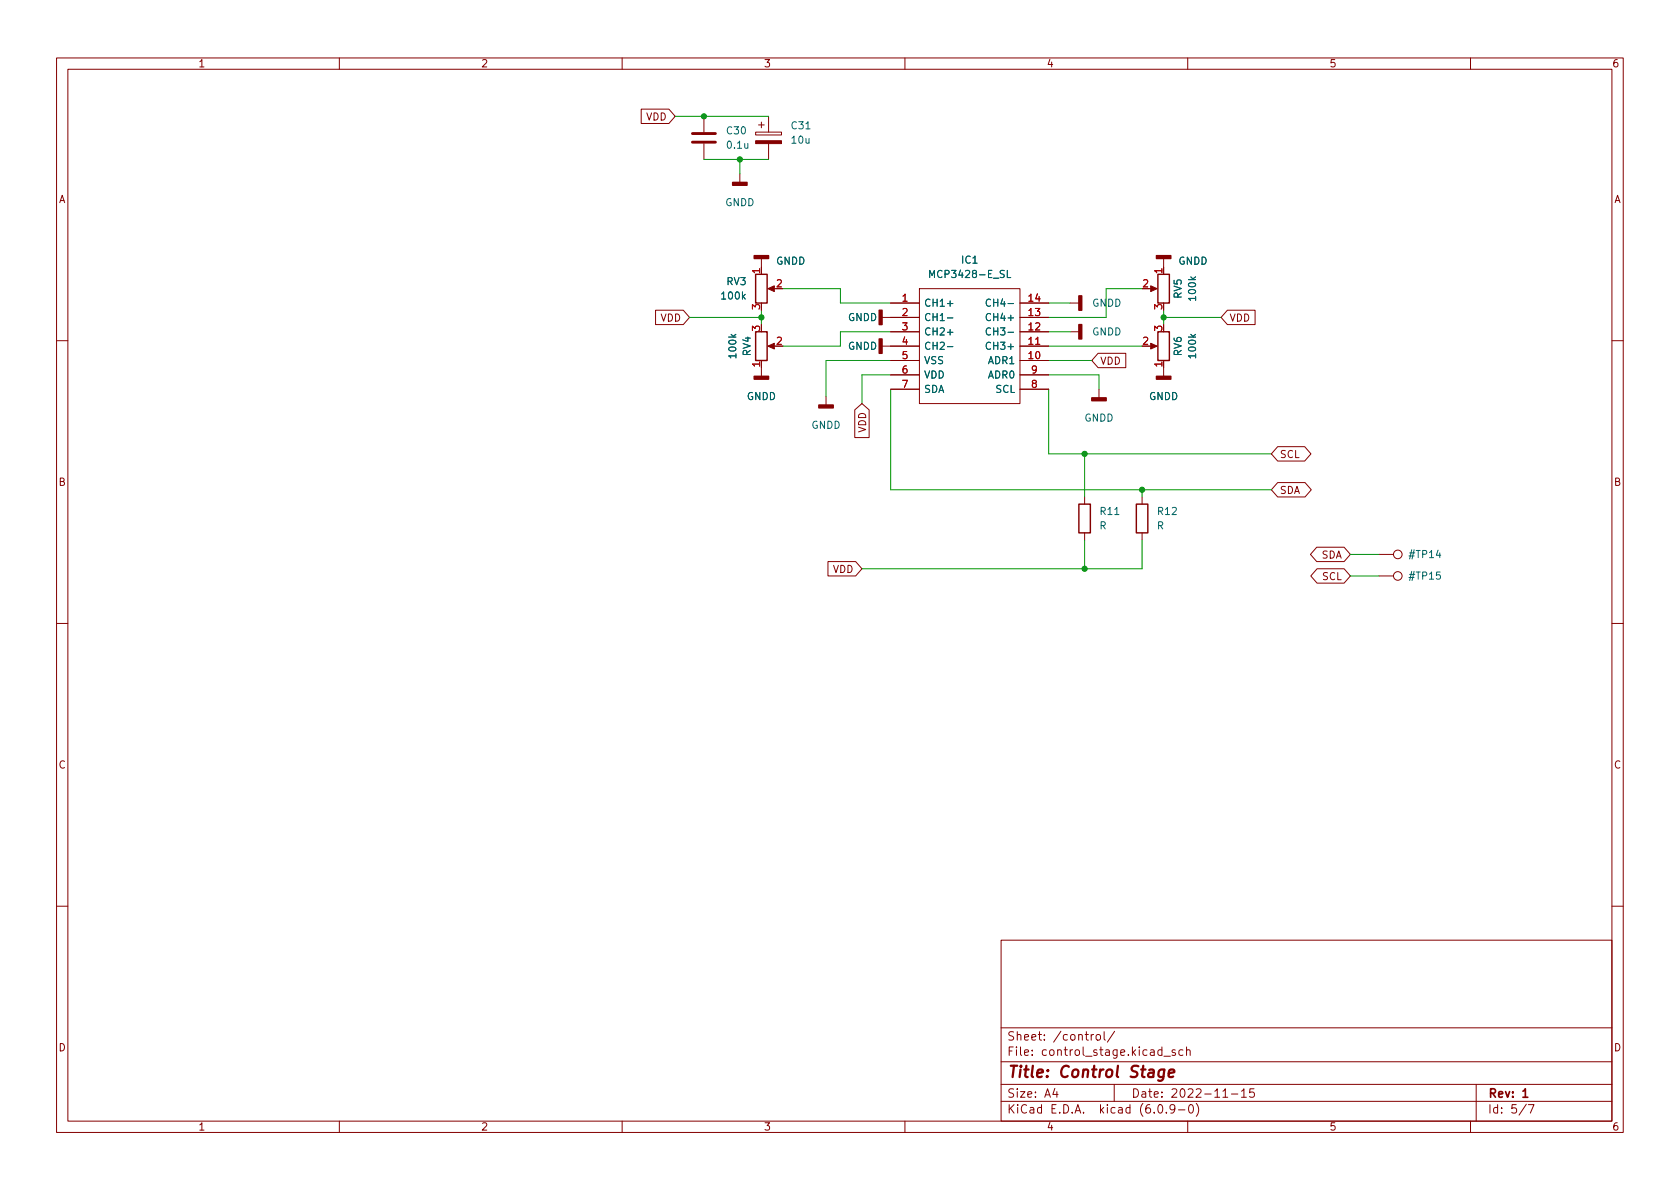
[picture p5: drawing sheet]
<svg xmlns="http://www.w3.org/2000/svg" width="297mm" height="210mm" viewBox="0 0 297 210" stroke-linecap="round" stroke-linejoin="round" font-family="sans-serif">
<g fill="none" stroke="#840000" stroke-width=".18">
<path d="M10 10.2h277v190.1h-277zM12 12.2h273v186.1h-273zM60 10.2v2M110 10.2v2M113.4 19.3h4.9l1.1 1.3-1.1 1.2h-4.9zM160 10.2v2M210 10.2v2M260 10.2v2M124.5 20.6v2.8M124.5 25.4v2.8M130.8 30.7v1.6M133.6 23.4h4.6v.5h-4.6z"/>
<path d="M134.1 22.1h1M134.6 21.6v1M135.9 20.6v2.8M135.9 25.4v2.8M115.9 54.9h4.9l1.1 1.2-1.1 1.3h-4.9zM134.6 45.7v1.5M136.1 51h1.1M156 56.1h6.6M157.5 58.7h5.1M157.5 53.6h5.1M162.6 51h17.7v20.4h-17.7zM180.3 58.7h5.1"/>
<path d="M180.3 53.6h5.1M180.3 56.1h5.1M189.2 58.7h1.6M189.2 53.6h1.6M203.2 51h1M205.7 45.7v1.5M217 54.9h4.9v2.5h-4.9l-1.1-1.3zM10 60.2h2M134.6 65v1.5M136.1 61.2h1.1M146 70.1v1.5M151.1 72.5l1.3-1.1 1.3 1.1v4.9h-2.6z"/>
<path d="M156 61.2h6.6M157.5 63.7h5.1M157.5 66.3h5.1M157.5 68.8h5.1M180.3 61.2h5.1M180.3 63.7h5.1M180.3 66.3h5.1M180.3 68.8h5.1M194.2 62.5h4.9v2.5h-4.9l-1.2-1.3zM194.3 68.8v1.6M203.2 61.2h1M205.7 65v1.5"/>
<path d="M225.9 79h4.8l1.1 1.3-1.1 1.2h-4.8l-1.1-1.2zM285 60.2h2M146.4 99.3h4.9l1.1 1.3-1.1 1.2h-4.9zM191.8 87.9v1.2M191.8 94.2v1.3M201.9 87.9v1.2M201.9 94.2v1.3M225.9 85.3h4.8l1.2 1.3-1.2 1.3h-4.8l-1.1-1.3zM232.8 96.8h4.8l1.2 1.2-1.2 1.3h-4.8l-1.1-1.3zM243.8 98h2.6M10 110.2h2M232.9 100.6h4.7l1.2 1.2-1.2 1.3h-4.7l-1.1-1.3z"/>
<path d="M243.8 101.8h2.6M285 110.2h2M10 160.2h2M177 166.3h108v32h-108zM285 160.2h2M60 198.3v2M110 198.3v2M160 198.3v2M177 194.8h108M177 191.8h108M177 187.8h108M177 181.8h108"/>
<path d="M186.5 192.5l-.4 1h1M186.9 193v1M192.9 182.9v1M193.4 182.9l-.3 .1-.2 .2M193.9 183.1l.2-.2 .4 .2 .1 .5-.2 .3h-.3l-.2-.1zM195.2 182.4v1.3l.2 .2M197 191.8v3M197.1 182.4l-1.3 1.9M204.9 195.4l.2-.1a.81 .81 0 0 1 .6 .7 .81 .81 0 0 1-.3 .8h-.2a.81 .81 0 0 1-.6-.6 .81 .81 0 0 1 .3-.8zM205.8 186.8h1.1M206.2 196.7v.1M207.7 196l-.3 .3h-.3l-.2-.3 .1-.6 .4-.1 .2 .2a.99 .99 0 0 1-.3 1.3h-.3"/>
<path d="M207.8 185.7l-.4-.1-.2 .2 .1 .3 .5 .1v.4h-.6M208.4 196.3h1.1M209.1 185.7l-.4-.1-.3 .3v.4l.2 .3h.5M209.8 185.8l.2-.2 .4 .1v.9M209.8 185.1v1.5M210 198.3v2M210.4 195.4l.1-.1a.81 .81 0 0 1 .6 .7 .81 .81 0 0 1-.3 .8h-.2a.81 .81 0 0 1-.5-.6 .81 .81 0 0 1 .3-.8zM211.5 195.1a1.72 1.72 0 0 1 0 2.3M216.2 194h.9M217.7 193.5h1.2M219.5 193l.4-.5v1.5M219.5 194h.9"/>
<path d="M221.7 192.5h-.7l-.1 .7 .2-.1 .5 .1 .2 .2-.1 .5-.2 .1-.6-.1M260 198.3v2M261 191.8v6.5M269.9 195.3l-1.3 1.9M270.2 195.3h1l-.6 1.5"/>
<circle cx="247.1" cy="98" r=".76"/>
<circle cx="247.1" cy="101.8" r=".76"/>
</g>
<path d="M269.3 193l.4-.5v1.5M269.3 194h.8" fill="none" stroke="#840000" stroke-width=".3"/>
<path d="M205.9 189.2a.66 .66 0 0 0-1 .3l-.1 .6 .2 .3 .1 .1 .6-.1M205.9 189.1l-.2 1.6a.6 .6 0 0 1-.9 .3M206.6 189.8l1-.2v-.4l-.2-.1-.6 .1-.2 1 .2 .3 .6-.1" fill="none" stroke="#840000" stroke-width=".4"/>
<g fill="#840000" stroke="#840000" stroke-width=".18">
<path d="M135.8 61.2l1.1-.5v1z"/>
<path d="M135.8 51l1.1-.5v1.1z"/>
<path d="M203.5 50.5l1.1 .5-1.1 .6z"/>
<path d="M203.5 60.7l1.1 .5-1.1 .5z"/>
<path d="M133.6 24.9h4.6v.5h-4.6z"/>
</g>
<path d="M133.6 58.7h2v5h-2zM133.6 48.5h2v5.1h-2zM204.7 48.5h2.1v5.1h-2.1zM204.7 58.7h2.1v5h-2.1zM190.8 89.1h2v5.1h-2zM200.9 89.1h2v5.1h-2z" fill="none" stroke="#840000" stroke-width=".25"/>
<path d="M122.4 25.1h4.1M122.4 23.6h4.1" fill="none" stroke="#840000" stroke-width=".51"/>
<g fill="#840000" stroke="#840000" stroke-width=".25">
<path d="M190.8 57.4h.5v2.5h-.5z"/>
<path d="M190.8 52.3h.5v2.6h-.5z"/>
<path d="M133.3 45.2h2.6v.5h-2.6z"/>
<path d="M193 70.4h2.6v.5h-2.6z"/>
<path d="M204.5 66.5h2.5v.6h-2.5z"/>
<path d="M204.5 45.2h2.5v.5h-2.5z"/>
<path d="M144.8 71.6h2.5v.5h-2.5z"/>
<path d="M133.3 66.5h2.6v.6h-2.6z"/>
<path d="M129.5 32.3h2.6v.5h-2.6z"/>
<path d="M155.4 54.9h.6v2.5h-.6z"/>
<path d="M155.4 59.9h.6v2.6h-.6z"/>
</g>
<path d="M164.4 49.1v-1.3l.4 .9 .4-.9v1.3M167.5 53.7h1M167.5 56.2h1M167.5 58.8h1M175.1 58.1a.6 .6 0 0 0-.8 .4 .6 .6 0 0 0 .6 .7l.2-.1M175.1 55.6a.6 .6 0 0 0-.8 .4 .6 .6 0 0 0 .6 .7l.2-.1M175.1 53a.6 .6 0 0 0-.8 .4 .6 .6 0 0 0 .6 .8l.2-.2M178.1 47.8v1.3h.6M167.5 61.3h1M175.1 60.6a.6 .6 0 0 0-.8 .5 .6 .6 0 0 0 .6 .7l.2-.1" fill="none" stroke="#006464" stroke-width=".18"/>
<g fill="none" stroke="#009600" stroke-width=".18">
<path d="M119.4 20.6h16.5M124.5 28.2h11.4M130.8 28.2v2.5M121.9 56.1h12.7M134.6 54.9v2.5M138.4 51h10.2v2.6h8.9M157.5 58.7h-8.9v2.5h-10.2M185.4 53.6h3.8M185.4 58.7h3.8M201.9 51h-6.3v5.1h-10.2M205.7 56.1h10.2M205.7 54.9v2.5"/>
<path d="M157.5 68.8v17.8h67.3M157.5 63.7h-11.5v6.4M157.5 66.3h-5.1v5.1M185.4 68.8v11.5h39.4M185.4 63.7h7.6M185.4 66.3h8.9v2.5M185.4 61.2h16.5M191.8 80.3v7.6M191.8 95.5v5.1M201.9 95.5v5.1h-49.5M201.9 86.6v1.3M238.8 98h5"/>
<path d="M238.8 101.8h5"/>
</g>
<g fill="#009600" stroke="#009600" stroke-width=".18">
<circle cx="124.5" cy="20.6" r=".46"/>
<circle cx="191.8" cy="80.3" r=".46"/>
<circle cx="130.8" cy="28.2" r=".46"/>
<circle cx="134.6" cy="56.1" r=".46"/>
<circle cx="191.8" cy="100.6" r=".46"/>
<circle cx="201.9" cy="86.6" r=".46"/>
<circle cx="205.7" cy="56.1" r=".46"/>
</g>
<text font-size="2.8" fill="#840000" x="178" y="190.6">Title: Control Stage</text>
<g font-size="2.1" fill="#840000">
<text x="178" y="184">Sheet: /control/</text>
<text x="178" y="186.7">File: control_stage.kicad_sch</text>
<text x="178" y="196.9">KiCad E.D.A. kicad (6.0.9-0)</text>
<text x="178" y="194.1">Size: A4</text>
<text x="200" y="194.1">Date: 2022-11-15</text>
<text x="263" y="194.1">Rev: 1</text>
<text x="263" y="196.9">Id: 5/7</text>
</g>
<g font-size="1.8" fill="#840000">
<text x="35" y="11.9">1</text>
<text x="85" y="11.9">2</text>
<text x="135" y="11.9">3</text>
<text x="185" y="11.9">4</text>
<text x="235" y="11.9">5</text>
<text x="285" y="11.9">6</text>
<text x="114.2" y="21.3">VDD</text>
<text x="10.3" y="35.9">A</text>
<text x="285.3" y="35.9">A</text>
<text x="116.8" y="56.9">VDD</text>
<text x="217.3" y="56.9">VDD</text>
<text x="194.5" y="64.5">VDD</text>
<text x="153.1" y="76.5" transform="rotate(-90 153.1 76.5)">VDD</text>
<text x="226.2" y="81">SCL</text>
<text x="10.3" y="85.9">B</text>
<text x="226.2" y="87.3">SDA</text>
<text x="285.3" y="85.9">B</text>
<text x="147.2" y="101.3">VDD</text>
<text x="233.6" y="98.8">SDA</text>
<text x="233.8" y="102.6">SCL</text>
<text x="10.3" y="135.9">C</text>
<text x="285.3" y="135.9">C</text>
<text x="10.3" y="185.9">D</text>
<text x="285.3" y="185.9">D</text>
<text x="35" y="199.9">1</text>
<text x="85" y="199.9">2</text>
<text x="135" y="199.9">3</text>
<text x="185" y="199.9">4</text>
<text x="235" y="199.9">5</text>
<text x="285" y="199.9">6</text>
</g>
<g font-size="1.8" fill="#006464">
<text x="128.6" y="23.7">C30</text>
<text x="140" y="22.9">C31</text>
<text x="128.7" y="26.3">0.1u</text>
<text x="140" y="25.4">10u</text>
<text x="128.2" y="36.4">GNDD</text>
<text x="137.2" y="46.8">GNDD</text>
<text x="170.1" y="46.6">IC1</text>
<text x="208.3" y="46.8">GNDD</text>
<text x="127.7" y="53">100k</text>
<text x="128.5" y="50.4">RV3</text>
<text x="165" y="49.1">MCP3428-E_SL</text>
<text x="208.9" y="52.8" transform="rotate(-90 208.9 52.8)">RV5</text>
<text x="211.5" y="53" transform="rotate(-90 211.5 53)">100k</text>
<text x="149.9" y="56.8">GNDD</text>
<text x="163.3" y="54.2">CH1+</text>
<text x="163.3" y="56.8">CH1-</text>
<text x="163.3" y="59.3">CH2+</text>
<text x="175" y="56.8">CH4+</text>
<text x="175.5" y="59.3">CH3-</text>
<text x="175.5" y="54.2">CH4-</text>
<text x="193.1" y="59.3">GNDD</text>
<text x="193.1" y="54.2">GNDD</text>
<text x="130.2" y="63.2" transform="rotate(-90 130.2 63.2)">100k</text>
<text x="132.7" y="62.9" transform="rotate(-90 132.7 62.9)">RV4</text>
<text x="149.9" y="61.8">GNDD</text>
<text x="163.3" y="61.8">CH2-</text>
<text x="163.3" y="64.4">VSS</text>
<text x="174.8" y="64.4">ADR1</text>
<text x="175" y="61.8">CH3+</text>
<text x="208.9" y="62.9" transform="rotate(-90 208.9 62.9)">RV6</text>
<text x="211.5" y="63.2" transform="rotate(-90 211.5 63.2)">100k</text>
<text x="132" y="70.7">GNDD</text>
<text x="163.3" y="66.9">VDD</text>
<text x="163.3" y="69.5">SDA</text>
<text x="174.8" y="66.9">ADR0</text>
<text x="176" y="69.5">SCL</text>
<text x="203.1" y="70.7">GNDD</text>
<text x="143.4" y="75.8">GNDD</text>
<text x="191.7" y="74.5">GNDD</text>
<text x="194.4" y="93.6">R</text>
<text x="194.6" y="91.1">R11</text>
<text x="204.5" y="93.6">R</text>
<text x="204.8" y="91.1">R12</text>
<text x="249.4" y="98.7">#TP14</text>
<text x="249.4" y="102.5">#TP15</text>
</g>
<g font-size="1.8" fill="#a90000">
<text x="134.4" y="48.4" transform="rotate(-90 134.4 48.4)">1</text>
<text x="137.3" y="50.8">2</text>
<text x="159.5" y="53.3">1</text>
<text x="181.9" y="53.3">14</text>
<text x="202.1" y="50.8">2</text>
<text x="205.5" y="48.4" transform="rotate(-90 205.5 48.4)">1</text>
<text x="134.4" y="58.5" transform="rotate(-90 134.4 58.5)">3</text>
<text x="134.4" y="54.7" transform="rotate(-90 134.4 54.7)">3</text>
<text x="159.5" y="55.9">2</text>
<text x="159.5" y="58.4">3</text>
<text x="181.9" y="58.4">12</text>
<text x="181.9" y="55.9">13</text>
<text x="205.5" y="58.5" transform="rotate(-90 205.5 58.5)">3</text>
<text x="205.5" y="54.7" transform="rotate(-90 205.5 54.7)">3</text>
<text x="134.4" y="64.9" transform="rotate(-90 134.4 64.9)">1</text>
<text x="137.3" y="61">2</text>
<text x="159.5" y="61">4</text>
<text x="159.5" y="63.5">5</text>
<text x="181.9" y="63.5">10</text>
<text x="181.9" y="61">11</text>
<text x="202.1" y="61">2</text>
<text x="205.5" y="64.9" transform="rotate(-90 205.5 64.9)">1</text>
<text x="159.5" y="66">6</text>
<text x="159.5" y="68.6">7</text>
<text x="182.4" y="68.6">8</text>
<text x="182.4" y="66">9</text>
</g>
</svg>
